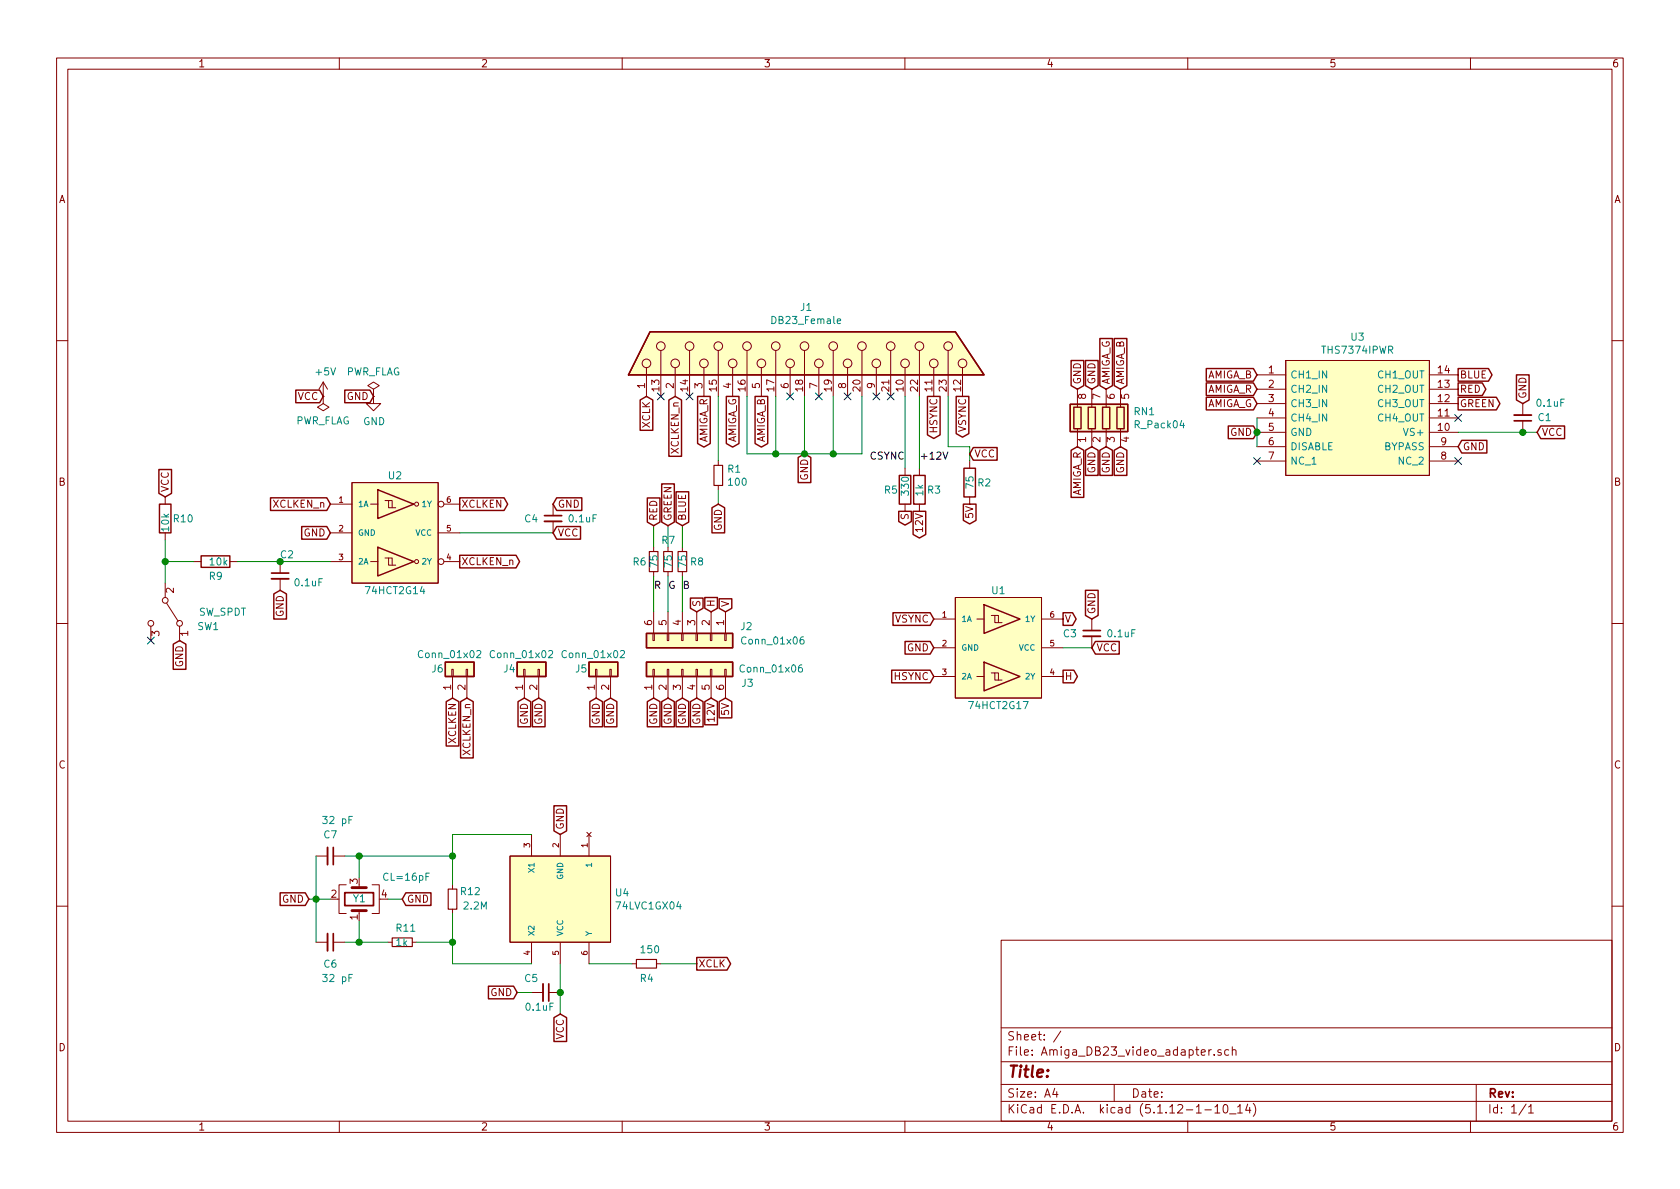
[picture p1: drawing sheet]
EESchema Schematic File Version 4
EELAYER 30 0
EELAYER END
$Descr A4 11693 8268
encoding utf-8
Sheet 1 1
Title ""
Date ""
Rev ""
Comp ""
Comment1 ""
Comment2 ""
Comment3 ""
Comment4 ""
$EndDescr
$Comp
L Amiga_DB23_video_adapter:DB23_Female-Connector J1
U 1 1
P 5500 2450
F 0 "J1" V 5817 2338 50  0000 C CNN
F 1 "DB23_Female" V 5726 2338 50  0000 C CNN
F 2 "Connector_Dsub:DSUB-23_Female_EdgeMount_P2.77mm" H 5500 2250 50  0001 C CNN
F 3 " ~" H 5500 2250 50  0001 C CNN
	1    5500 2450
	0    -1   -1   0   
$EndComp
Text GLabel 4900 2750 3    50   Output ~ 0
AMIGA_R
Text GLabel 5100 2750 3    50   Output ~ 0
AMIGA_G
Text GLabel 5300 2750 3    50   Output ~ 0
AMIGA_B
Text GLabel 7500 3100 3    50   Input ~ 0
AMIGA_R
Text GLabel 5600 3150 3    50   Input ~ 0
GND
Text GLabel 6300 3550 3    50   Output ~ 0
S
Text GLabel 7700 2700 1    50   Input ~ 0
AMIGA_G
Text GLabel 7800 2700 1    50   Input ~ 0
AMIGA_B
Text GLabel 4850 4250 1    50   Input ~ 0
S
Text GLabel 5050 4850 3    50   Input ~ 0
5V
Text GLabel 4950 4850 3    50   Input ~ 0
12V
NoConn ~ 4800 2750
NoConn ~ 5500 2750
NoConn ~ 5700 2750
NoConn ~ 5900 2750
NoConn ~ 6100 2750
NoConn ~ 6200 2750
$Comp
L Device:R R5
U 1 1
P 6300 3400
F 0 "R5" H 6150 3400 50  0000 L CNN
F 1 "330" V 6300 3350 50  0000 L CNN
F 2 "Resistor_SMD:R_0805_2012Metric_Pad1.15x1.40mm_HandSolder" V 6230 3400 50  0001 C CNN
F 3 "~" H 6300 3400 50  0001 C CNN
	1    6300 3400
	1    0    0    -1  
$EndComp
$Comp
L Device:R R3
U 1 1
P 6400 3400
F 0 "R3" H 6450 3400 50  0000 L CNN
F 1 "1k" V 6400 3350 50  0000 L CNN
F 2 "Resistor_SMD:R_1206_3216Metric_Pad1.42x1.75mm_HandSolder" V 6330 3400 50  0001 C CNN
F 3 "~" H 6400 3400 50  0001 C CNN
	1    6400 3400
	1    0    0    -1  
$EndComp
$Comp
L Device:R R2
U 1 1
P 6750 3350
F 0 "R2" H 6800 3350 50  0000 L CNN
F 1 "75" V 6750 3300 50  0000 L CNN
F 2 "Resistor_SMD:R_1206_3216Metric_Pad1.42x1.75mm_HandSolder" V 6680 3350 50  0001 C CNN
F 3 "~" H 6750 3350 50  0001 C CNN
	1    6750 3350
	1    0    0    -1  
$EndComp
Text GLabel 4500 2750 3    50   Input ~ 0
XCLK
Text GLabel 4850 6700 2    50   Output ~ 0
XCLK
$Comp
L Device:C_Small C1
U 1 1
P 10600 2900
F 0 "C1" H 10500 2900 50  0000 R CNN
F 1 "0.1uF" H 10300 2800 50  0000 L CNN
F 2 "Capacitor_SMD:C_0805_2012Metric_Pad1.15x1.40mm_HandSolder" H 10600 2900 50  0001 C CNN
F 3 "~" H 10600 2900 50  0001 C CNN
	1    10600 2900
	-1   0    0    1   
$EndComp
$Comp
L Switch:SW_SPDT SW1
U 1 1
P 1150 4250
F 0 "SW1" V 1250 4550 50  0000 C CNN
F 1 "SW_SPDT" V 1150 4650 50  0000 C CNN
F 2 "Connector_PinHeader_2.54mm:PinHeader_1x03_P2.54mm_Vertical" H 1150 4250 50  0001 C CNN
F 3 "~" H 1150 4250 50  0001 C CNN
	1    1150 4250
	0    1    1    0   
$EndComp
Text GLabel 4700 2750 3    50   Input ~ 0
XCLKEN_n
Text GLabel 3900 7050 3    50   Input ~ 0
VCC
Text GLabel 2150 6250 0    50   Input ~ 0
GND
$Comp
L Amiga_DB23_video_adapter:74HCT2G17 U1
U 1 1
P 6950 4500
F 0 "U1" H 6950 4900 50  0000 C CNN
F 1 "74HCT2G17" H 6950 4100 50  0000 C CNN
F 2 "Package_SO:TSOP-6_1.65x3.05mm_P0.95mm" H 7450 5450 50  0001 C CNN
F 3 "https://assets.nexperia.com/documents/data-sheet/74HC_HCT2G17.pdf" H 7450 5450 50  0001 C CNN
	1    6950 4500
	1    0    0    -1  
$EndComp
Text GLabel 6500 4700 0    50   Input ~ 0
HSYNC
Text GLabel 6500 4500 0    50   Input ~ 0
GND
Text GLabel 6500 4300 0    50   Input ~ 0
VSYNC
Text GLabel 7400 4700 2    50   Output ~ 0
H
Text GLabel 7600 4500 2    50   Input ~ 0
VCC
Text GLabel 7400 4300 2    50   Output ~ 0
V
Text GLabel 6700 2750 3    50   Output ~ 0
VSYNC
Text GLabel 6500 2750 3    50   Output ~ 0
HSYNC
Text GLabel 6400 3550 3    50   Output ~ 0
12V
Wire Wire Line
	6600 2750 6600 3100
Wire Wire Line
	6750 3100 6750 3200
Wire Wire Line
	6600 3100 6750 3100
Wire Wire Line
	6400 2750 6400 3250
Wire Wire Line
	6300 2750 6300 3250
Text GLabel 6750 3500 3    50   Output ~ 0
5V
Text GLabel 6750 3150 2    50   Input ~ 0
VCC
Text GLabel 4950 4250 1    50   Input ~ 0
H
Text GLabel 5050 4250 1    50   Input ~ 0
V
Text GLabel 4550 4850 3    50   Input ~ 0
GND
$Comp
L Device:C_Small C3
U 1 1
P 7600 4400
F 0 "C3" H 7500 4400 50  0000 R CNN
F 1 "0.1uF" H 7700 4400 50  0000 L CNN
F 2 "Capacitor_SMD:C_0603_1608Metric_Pad1.08x0.95mm_HandSolder" H 7600 4400 50  0001 C CNN
F 3 "~" H 7600 4400 50  0001 C CNN
	1    7600 4400
	1    0    0    -1  
$EndComp
Wire Wire Line
	7600 4500 7400 4500
Text GLabel 7600 4300 1    50   Input ~ 0
GND
Text GLabel 1150 3450 1    50   Input ~ 0
VCC
Text GLabel 1250 4450 3    50   Input ~ 0
GND
$Comp
L Device:C_Small C2
U 1 1
P 1950 4000
F 0 "C2" H 2050 4150 50  0000 R CNN
F 1 "0.1uF" H 2042 3955 50  0000 L CNN
F 2 "Capacitor_SMD:C_0805_2012Metric_Pad1.15x1.40mm_HandSolder" H 1950 4000 50  0001 C CNN
F 3 "~" H 1950 4000 50  0001 C CNN
	1    1950 4000
	1    0    0    -1  
$EndComp
Text GLabel 1950 4100 3    50   Input ~ 0
GND
$Comp
L Amiga_DB23_video_adapter:74HCT2G14 U2
U 1 1
P 2750 3700
F 0 "U2" H 2750 4100 50  0000 C CNN
F 1 "74HCT2G14" H 2750 3300 50  0000 C CNN
F 2 "Package_SO:TSOP-6_1.65x3.05mm_P0.95mm" H 3250 4650 50  0001 C CNN
F 3 "https://assets.nexperia.com/documents/data-sheet/74HC_HCT2G14.pdf" H 3250 4650 50  0001 C CNN
	1    2750 3700
	1    0    0    -1  
$EndComp
Wire Wire Line
	1950 3900 2300 3900
Connection ~ 1950 3900
Text GLabel 3200 3900 2    50   Output ~ 0
XCLKEN_n
Text GLabel 2300 3700 0    50   Input ~ 0
GND
Text GLabel 3850 3700 2    50   Input ~ 0
VCC
$Comp
L Device:C_Small C4
U 1 1
P 3850 3600
F 0 "C4" H 3750 3600 50  0000 R CNN
F 1 "0.1uF" H 3950 3600 50  0000 L CNN
F 2 "Capacitor_SMD:C_0603_1608Metric_Pad1.08x0.95mm_HandSolder" H 3850 3600 50  0001 C CNN
F 3 "~" H 3850 3600 50  0001 C CNN
	1    3850 3600
	1    0    0    -1  
$EndComp
Text GLabel 3850 3500 2    50   Input ~ 0
GND
$Comp
L Device:R R10
U 1 1
P 1150 3600
F 0 "R10" H 1200 3600 50  0000 L CNN
F 1 "10k" V 1150 3500 50  0000 L CNN
F 2 "Resistor_SMD:R_0805_2012Metric_Pad1.15x1.40mm_HandSolder" V 1080 3600 50  0001 C CNN
F 3 "~" H 1150 3600 50  0001 C CNN
	1    1150 3600
	1    0    0    -1  
$EndComp
$Comp
L Device:R R9
U 1 1
P 1500 3900
F 0 "R9" V 1600 3850 50  0000 L CNN
F 1 "10k" V 1500 3850 50  0000 L CNN
F 2 "Resistor_SMD:R_0805_2012Metric_Pad1.15x1.40mm_HandSolder" V 1430 3900 50  0001 C CNN
F 3 "~" H 1500 3900 50  0001 C CNN
	1    1500 3900
	0    1    1    0   
$EndComp
Wire Wire Line
	1150 3750 1150 3900
Wire Wire Line
	1350 3900 1150 3900
Connection ~ 1150 3900
Wire Wire Line
	1650 3900 1950 3900
NoConn ~ 4600 2750
Wire Wire Line
	1150 3900 1150 4050
Text GLabel 2300 3500 0    50   Input ~ 0
XCLKEN_n
Text GLabel 2250 2750 0    50   Input ~ 0
VCC
$Comp
L power:PWR_FLAG #FLG0101
U 1 1
P 2250 2750
F 0 "#FLG0101" H 2250 2825 50  0001 C CNN
F 1 "PWR_FLAG" H 2250 2923 50  0000 C CNN
F 2 "" H 2250 2750 50  0001 C CNN
F 3 "~" H 2250 2750 50  0001 C CNN
	1    2250 2750
	-1   0    0    1   
$EndComp
$Comp
L power:+5V #PWR0101
U 1 1
P 2250 2750
F 0 "#PWR0101" H 2250 2600 50  0001 C CNN
F 1 "+5V" H 2265 2923 50  0000 C CNN
F 2 "" H 2250 2750 50  0001 C CNN
F 3 "" H 2250 2750 50  0001 C CNN
	1    2250 2750
	1    0    0    -1  
$EndComp
$Comp
L power:PWR_FLAG #FLG0102
U 1 1
P 2600 2750
F 0 "#FLG0102" H 2600 2825 50  0001 C CNN
F 1 "PWR_FLAG" H 2600 2923 50  0000 C CNN
F 2 "" H 2600 2750 50  0001 C CNN
F 3 "~" H 2600 2750 50  0001 C CNN
	1    2600 2750
	1    0    0    -1  
$EndComp
$Comp
L power:GND #PWR0102
U 1 1
P 2600 2750
F 0 "#PWR0102" H 2600 2500 50  0001 C CNN
F 1 "GND" H 2605 2577 50  0000 C CNN
F 2 "" H 2600 2750 50  0001 C CNN
F 3 "" H 2600 2750 50  0001 C CNN
	1    2600 2750
	1    0    0    -1  
$EndComp
Text GLabel 2600 2750 0    50   Input ~ 0
GND
NoConn ~ 1050 4450
Connection ~ 5600 3150
Text Label 6300 3200 2    50   ~ 0
CSYNC
Text Label 6400 3200 0    50   ~ 0
+12V
Text GLabel 2800 6250 2    50   Input ~ 0
GND
$Comp
L Connector_Generic:Conn_01x06 J2
U 1 1
P 4850 4450
F 0 "J2" V 4750 4750 50  0000 L CNN
F 1 "Conn_01x06" V 4850 4750 50  0000 L CNN
F 2 "Connector_PinHeader_2.00mm:PinHeader_1x06_P2.00mm_Vertical" H 4850 4450 50  0001 C CNN
F 3 "~" H 4850 4450 50  0001 C CNN
	1    4850 4450
	0    1    1    0   
$EndComp
$Comp
L Connector_Generic:Conn_01x06 J3
U 1 1
P 4750 4650
F 0 "J3" V 4650 4150 50  0000 L CNN
F 1 "Conn_01x06" V 4750 3800 50  0000 L CNN
F 2 "Connector_PinHeader_2.00mm:PinHeader_1x06_P2.00mm_Vertical" H 4750 4650 50  0001 C CNN
F 3 "~" H 4750 4650 50  0001 C CNN
	1    4750 4650
	0    -1   -1   0   
$EndComp
$Comp
L Device:R_Pack04 RN1
U 1 1
P 7700 2900
F 0 "RN1" H 7888 2946 50  0000 L CNN
F 1 "R_Pack04" H 7888 2855 50  0000 L CNN
F 2 "Amiga_DB23_video_adapter:RESCAF80P320X160X60-8N" V 7975 2900 50  0001 C CNN
F 3 "~" H 7700 2900 50  0001 C CNN
	1    7700 2900
	1    0    0    -1  
$EndComp
Wire Wire Line
	4550 4000 4550 4250
Wire Wire Line
	4650 4000 4650 4250
Wire Wire Line
	4750 4000 4750 4250
Text GLabel 7500 2700 1    50   Input ~ 0
GND
Text GLabel 7700 3100 3    50   Input ~ 0
GND
Text GLabel 7800 3100 3    50   Input ~ 0
GND
Text GLabel 7600 2700 1    50   Input ~ 0
GND
Text GLabel 7600 3100 3    50   Input ~ 0
GND
$Comp
L Amiga_DB23_video_adapter:THS7374IPWR U3
U 1 1
P 9450 2900
F 0 "U3" H 9450 3465 50  0000 C CNN
F 1 "THS7374IPWR" H 9450 3374 50  0000 C CNN
F 2 "Package_SO:TSSOP-14_4.4x5mm_P0.65mm" H 10000 3300 50  0001 L CNN
F 3 "" H 10000 3200 50  0001 L CNN
	1    9450 2900
	1    0    0    -1  
$EndComp
Text GLabel 8750 2700 0    50   Input ~ 0
AMIGA_R
Text GLabel 8750 2800 0    50   Input ~ 0
AMIGA_G
Text GLabel 8750 2600 0    50   Input ~ 0
AMIGA_B
Text GLabel 8750 3000 0    50   Input ~ 0
GND
Wire Wire Line
	8750 2900 8750 3000
Connection ~ 8750 3000
Wire Wire Line
	8750 3000 8750 3100
Text GLabel 10150 3100 2    50   Input ~ 0
GND
NoConn ~ 8750 3200
NoConn ~ 10150 3200
Text GLabel 10700 3000 2    50   Input ~ 0
VCC
Wire Wire Line
	6000 2750 6000 3150
Wire Wire Line
	5600 3150 5800 3150
Wire Wire Line
	5800 2750 5800 3150
Connection ~ 5800 3150
Wire Wire Line
	5800 3150 6000 3150
Wire Wire Line
	5600 2750 5600 3150
Wire Wire Line
	5200 2750 5200 3150
Wire Wire Line
	5200 3150 5400 3150
Wire Wire Line
	5400 2750 5400 3150
Connection ~ 5400 3150
Wire Wire Line
	5400 3150 5600 3150
Text GLabel 10150 2700 2    50   Output ~ 0
RED
Text GLabel 10150 2800 2    50   Output ~ 0
GREEN
Text GLabel 10150 2600 2    50   Output ~ 0
BLUE
NoConn ~ 10150 2900
Text GLabel 10600 2800 1    50   Input ~ 0
GND
Wire Wire Line
	10150 3000 10600 3000
Connection ~ 10600 3000
Wire Wire Line
	10600 3000 10700 3000
$Comp
L Device:R_Small R6
U 1 1
P 4550 3900
F 0 "R6" H 4400 3900 50  0000 L CNN
F 1 "75" V 4550 3850 50  0000 L CNN
F 2 "Resistor_SMD:R_0603_1608Metric_Pad0.98x0.95mm_HandSolder" H 4550 3900 50  0001 C CNN
F 3 "~" H 4550 3900 50  0001 C CNN
	1    4550 3900
	1    0    0    -1  
$EndComp
$Comp
L Device:R_Small R7
U 1 1
P 4650 3900
F 0 "R7" H 4600 4050 50  0000 L CNN
F 1 "75" V 4650 3850 50  0000 L CNN
F 2 "Resistor_SMD:R_0603_1608Metric_Pad0.98x0.95mm_HandSolder" H 4650 3900 50  0001 C CNN
F 3 "~" H 4650 3900 50  0001 C CNN
	1    4650 3900
	1    0    0    -1  
$EndComp
Text Label 4750 4100 0    50   ~ 0
B
Text Label 4650 4100 0    50   ~ 0
G
Text Label 4550 4100 0    50   ~ 0
R
$Comp
L Device:R_Small R8
U 1 1
P 4750 3900
F 0 "R8" H 4800 3900 50  0000 L CNN
F 1 "75" V 4750 3850 50  0000 L CNN
F 2 "Resistor_SMD:R_0603_1608Metric_Pad0.98x0.95mm_HandSolder" H 4750 3900 50  0001 C CNN
F 3 "~" H 4750 3900 50  0001 C CNN
	1    4750 3900
	1    0    0    -1  
$EndComp
Text GLabel 4550 3650 1    50   Input ~ 0
RED
Text GLabel 4650 3650 1    50   Input ~ 0
GREEN
Text GLabel 4750 3650 1    50   Input ~ 0
BLUE
Wire Wire Line
	4550 3650 4550 3800
Wire Wire Line
	4650 3650 4650 3800
Wire Wire Line
	4750 3650 4750 3800
$Comp
L Device:R_Small R1
U 1 1
P 5000 3300
F 0 "R1" H 5059 3346 50  0000 L CNN
F 1 "100" H 5059 3255 50  0000 L CNN
F 2 "Resistor_SMD:R_1206_3216Metric_Pad1.30x1.75mm_HandSolder" H 5000 3300 50  0001 C CNN
F 3 "~" H 5000 3300 50  0001 C CNN
	1    5000 3300
	1    0    0    -1  
$EndComp
Wire Wire Line
	5000 2750 5000 3200
Wire Wire Line
	5000 3400 5000 3500
Text GLabel 5000 3500 3    50   Input ~ 0
GND
$Comp
L Device:Crystal_GND24 Y1
U 1 1
P 2500 6250
F 0 "Y1" V 2500 6200 50  0000 L CNN
F 1 "CL=16pF" V 2650 5750 50  0000 L CNN
F 2 "Crystal:Crystal_SMD_SeikoEpson_FA238-4Pin_3.2x2.5mm" H 2500 6250 50  0001 C CNN
F 3 "~" H 2500 6250 50  0001 C CNN
	1    2500 6250
	0    -1   -1   0   
$EndComp
Wire Wire Line
	2700 6250 2800 6250
Wire Wire Line
	2300 6250 2200 6250
$Comp
L Device:C_Small C7
U 1 1
P 2300 5950
F 0 "C7" V 2150 5950 50  0000 C CNN
F 1 "32 pF" V 2050 6000 50  0000 C CNN
F 2 "Capacitor_SMD:C_0603_1608Metric_Pad1.08x0.95mm_HandSolder" H 2300 5950 50  0001 C CNN
F 3 "~" H 2300 5950 50  0001 C CNN
	1    2300 5950
	0    1    1    0   
$EndComp
$Comp
L Device:C_Small C6
U 1 1
P 2300 6550
F 0 "C6" V 2450 6550 50  0000 C CNN
F 1 "32 pF" V 2550 6600 50  0000 C CNN
F 2 "Capacitor_SMD:C_0603_1608Metric_Pad1.08x0.95mm_HandSolder" H 2300 6550 50  0001 C CNN
F 3 "~" H 2300 6550 50  0001 C CNN
	1    2300 6550
	0    1    1    0   
$EndComp
Wire Wire Line
	2200 5950 2200 6250
Wire Wire Line
	2200 6250 2150 6250
Connection ~ 2200 6250
Wire Wire Line
	2500 6100 2500 5950
Wire Wire Line
	2500 5950 2400 5950
Wire Wire Line
	2200 6250 2200 6550
Wire Wire Line
	2400 6550 2500 6550
Wire Wire Line
	2500 6550 2500 6400
Text GLabel 4650 4850 3    50   Input ~ 0
GND
Text GLabel 4750 4850 3    50   Input ~ 0
GND
Text GLabel 4850 4850 3    50   Input ~ 0
GND
$Comp
L Device:R_Small R11
U 1 1
P 2800 6550
F 0 "R11" V 2700 6500 50  0000 L CNN
F 1 "1k" V 2800 6500 50  0000 L CNN
F 2 "Resistor_SMD:R_0603_1608Metric_Pad0.98x0.95mm_HandSolder" H 2800 6550 50  0001 C CNN
F 3 "~" H 2800 6550 50  0001 C CNN
	1    2800 6550
	0    1    1    0   
$EndComp
Wire Wire Line
	2500 6550 2700 6550
Connection ~ 2500 6550
$Comp
L Device:R_Small R12
U 1 1
P 3150 6250
F 0 "R12" H 2950 6200 50  0000 L CNN
F 1 "2.2M" H 2900 6300 50  0000 L CNN
F 2 "Resistor_SMD:R_0603_1608Metric_Pad0.98x0.95mm_HandSolder" H 3150 6250 50  0001 C CNN
F 3 "~" H 3150 6250 50  0001 C CNN
	1    3150 6250
	-1   0    0    1   
$EndComp
Wire Wire Line
	2900 6550 3150 6550
Wire Wire Line
	3150 6550 3150 6350
Wire Wire Line
	3150 6150 3150 5950
Wire Wire Line
	3150 5950 2500 5950
Connection ~ 2500 5950
$Comp
L Amiga_DB23_video_adapter:74LVC1GX04 U4
U 1 1
P 3900 6250
F 0 "U4" V 3854 6628 50  0000 L CNN
F 1 "74LVC1GX04" V 3945 6628 50  0000 L CNN
F 2 "Package_SO:TSOP-6_1.65x3.05mm_P0.95mm" H 4400 7200 50  0001 C CNN
F 3 "" H 4400 7200 50  0001 C CNN
	1    3900 6250
	0    1    1    0   
$EndComp
Wire Wire Line
	3700 5800 3150 5800
Wire Wire Line
	3150 5800 3150 5950
Connection ~ 3150 5950
Wire Wire Line
	3700 6700 3150 6700
Wire Wire Line
	3150 6700 3150 6550
Connection ~ 3150 6550
Text GLabel 3900 5800 1    50   Input ~ 0
GND
$Comp
L Device:R_Small R4
U 1 1
P 4500 6700
F 0 "R4" V 4600 6650 50  0000 L CNN
F 1 "150" V 4400 6650 50  0000 L CNN
F 2 "Resistor_SMD:R_1206_3216Metric_Pad1.30x1.75mm_HandSolder" H 4500 6700 50  0001 C CNN
F 3 "~" H 4500 6700 50  0001 C CNN
	1    4500 6700
	0    1    1    0   
$EndComp
Wire Wire Line
	4100 6700 4400 6700
Wire Wire Line
	4600 6700 4850 6700
$Comp
L Device:C_Small C5
U 1 1
P 3800 6900
F 0 "C5" V 3700 6850 50  0000 R CNN
F 1 "0.1uF" V 3900 6750 50  0000 L CNN
F 2 "Capacitor_SMD:C_0603_1608Metric_Pad1.08x0.95mm_HandSolder" H 3800 6900 50  0001 C CNN
F 3 "~" H 3800 6900 50  0001 C CNN
	1    3800 6900
	0    1    1    0   
$EndComp
Text GLabel 3600 6900 0    50   Input ~ 0
GND
Wire Wire Line
	3600 6900 3700 6900
Wire Wire Line
	3900 6700 3900 6900
Connection ~ 3900 6900
Wire Wire Line
	3900 6900 3900 7050
$Comp
L Connector_Generic:Conn_01x02 J5
U 1 1
P 4150 4650
F 0 "J5" V 4150 4800 50  0000 R CNN
F 1 "Conn_01x02" V 4250 4900 50  0000 R CNN
F 2 "Connector_PinHeader_2.00mm:PinHeader_1x02_P2.00mm_Vertical" H 4150 4650 50  0001 C CNN
F 3 "~" H 4150 4650 50  0001 C CNN
	1    4150 4650
	0    -1   -1   0   
$EndComp
Text GLabel 4150 4850 3    50   Input ~ 0
GND
Text GLabel 4250 4850 3    50   Input ~ 0
GND
$Comp
L Connector_Generic:Conn_01x02 J6
U 1 1
P 3150 4650
F 0 "J6" V 3150 4800 50  0000 R CNN
F 1 "Conn_01x02" V 3250 4900 50  0000 R CNN
F 2 "Connector_PinHeader_2.00mm:PinHeader_1x02_P2.00mm_Vertical" H 3150 4650 50  0001 C CNN
F 3 "~" H 3150 4650 50  0001 C CNN
	1    3150 4650
	0    -1   -1   0   
$EndComp
Text GLabel 3250 4850 3    50   Input ~ 0
XCLKEN_n
$Comp
L Connector_Generic:Conn_01x02 J4
U 1 1
P 3650 4650
F 0 "J4" V 3650 4800 50  0000 R CNN
F 1 "Conn_01x02" V 3750 4900 50  0000 R CNN
F 2 "Connector_PinHeader_2.00mm:PinHeader_1x02_P2.00mm_Vertical" H 3650 4650 50  0001 C CNN
F 3 "~" H 3650 4650 50  0001 C CNN
	1    3650 4650
	0    -1   -1   0   
$EndComp
Text GLabel 3650 4850 3    50   Input ~ 0
GND
Text GLabel 3750 4850 3    50   Input ~ 0
GND
Wire Wire Line
	3200 3700 3850 3700
Text GLabel 3200 3500 2    50   Output ~ 0
XCLKEN
Text GLabel 3150 4850 3    50   Input ~ 0
XCLKEN
$EndSCHEMATC
